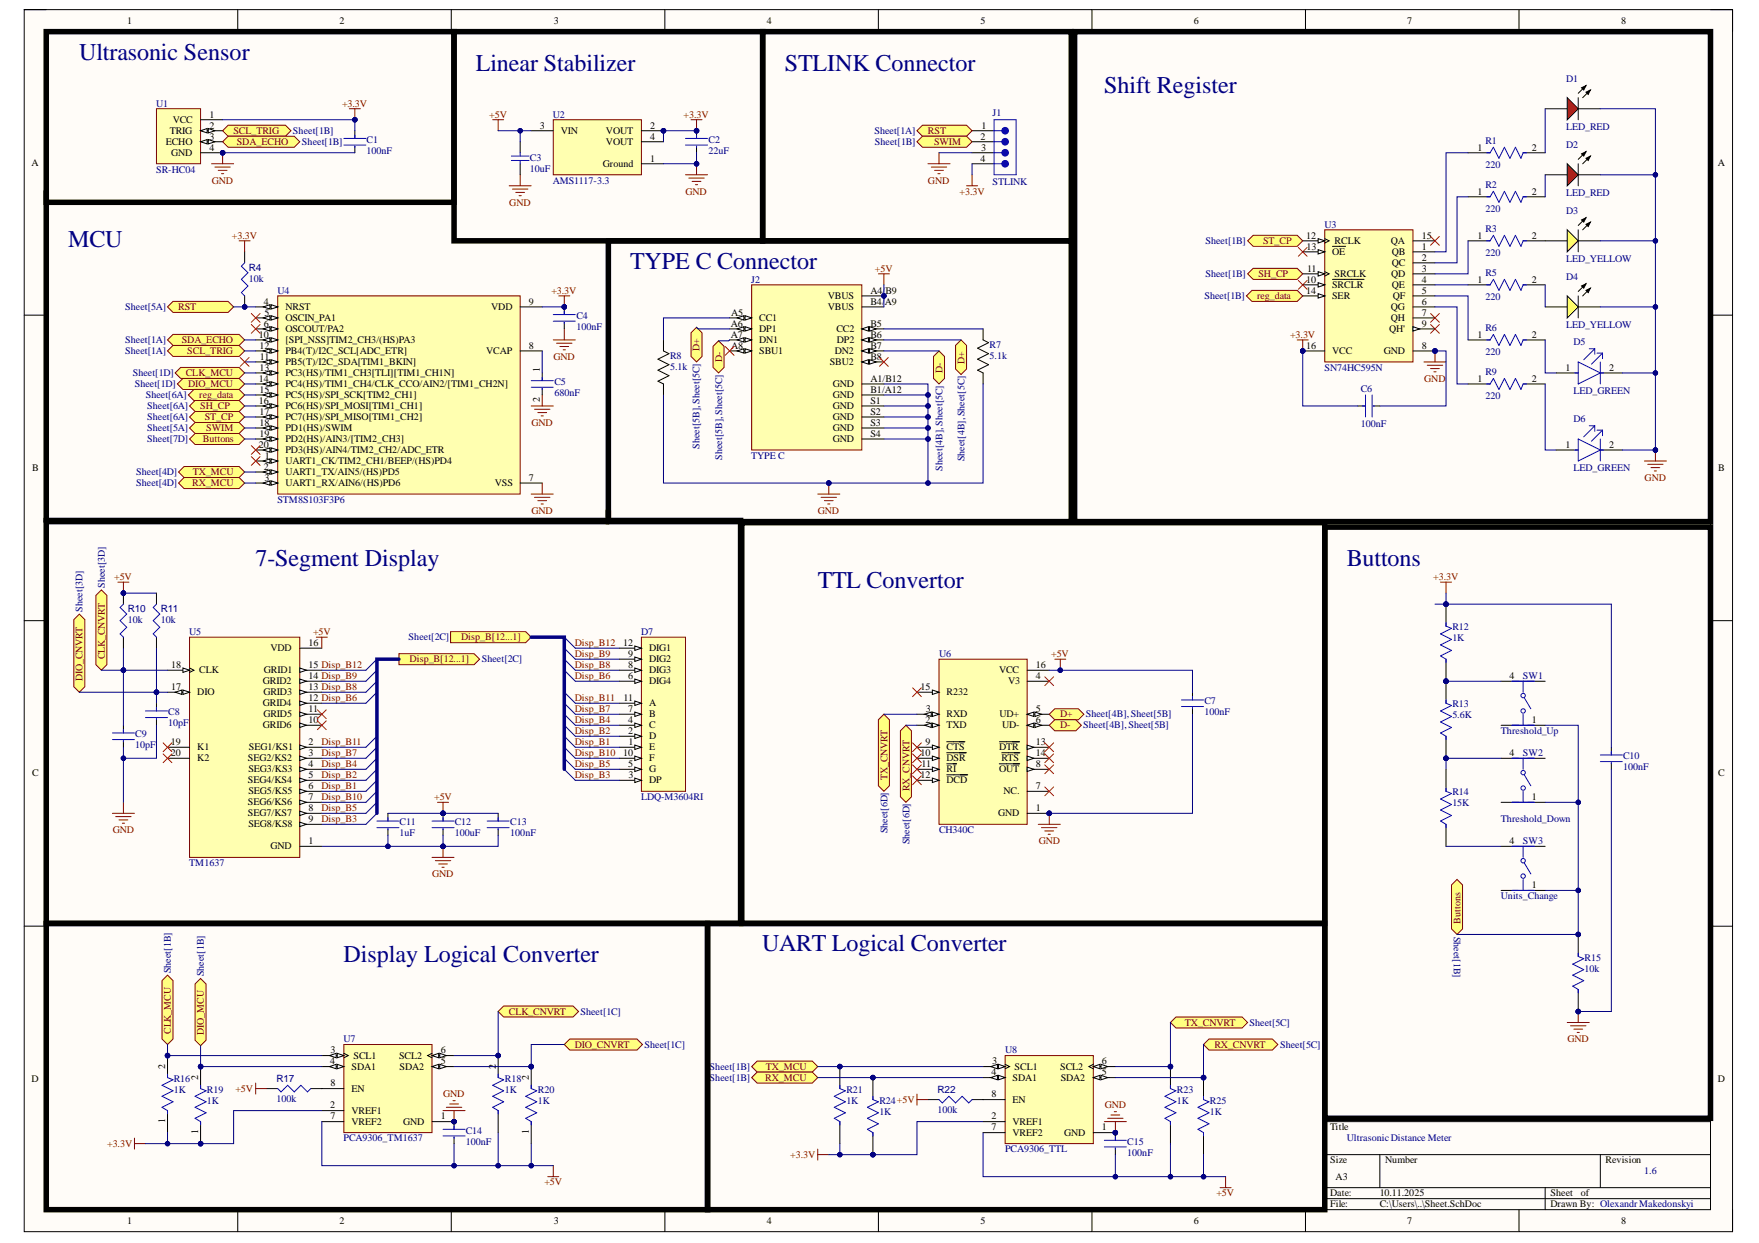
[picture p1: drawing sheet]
# Altium project ajax_ultrasonic_meter.PrjPcb
1 sheet, 60 parts. Net scope: global (net labels, ports and power ports of the same name join across sheets).
Board file: PCB1.PcbDoc

## Sheet Sheet.SchDoc: Ultrasonic Distance Meter
size A3; Date: 29.08.2025; Author: Olexandr Makedonskyi; CompanyName: AJAX; DrawnBy: Olexandr Makedonskyi; DocumentNumber: 1; Revision: 1.0; SheetNumber: 1; SheetTotal: 1

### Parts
C1  100nF  [FP-C1206C-EB-MFG]
C2  22uF  [FP-1206-L_3_2_0_2-W_1_6_0-IPC_A]
C3  10uF  [CAPC1206(3216)190_L]
C4  100nF  [FP-C1206C-EB-MFG]
C5  680nF  [FP-CC1206-1_25-MFG]
C6  100nF  [FP-C1206C-EB-MFG]
C7  100nF  [FP-C1206C-EB-MFG]
C8  10pF  [FP-1206-L_3_2_0_2-W_1_6_0-IPC_C]
C9  10pF  [FP-1206-L_3_2_0_2-W_1_6_0-IPC_C]
C10  100nF  [FP-C1206C-EB-MFG]
C11  1uF  [FP-CC1206-FA-IPC_A]
C12  100uF  [FP-GRM31C-0_3-e0_3_0_8-MFG]
C13  100nF  [FP-C1206C-EB-MFG]
C14  100nF  [FP-C1206C-EB-MFG]
C15  100nF  [FP-C1206C-EB-MFG]
D1  LED_RED  [LUMX-SML-LX1206IC_V]
D2  LED_RED  [LUMX-SML-LX1206IC_V]
D3  LED_YELLOW  [LUMX-SML-LX1206YC-TR_V]
D4  LED_YELLOW  [LUMX-SML-LX1206YC-TR_V]
D5  LED_GREEN  [FP-SML-LX1206GC-TR-MFG]
D6  LED_GREEN  [FP-SML-LX1206GC-TR-MFG]
D7  LDQ-M3604RI  [LED_LDQ-M3604RI]
J1  STLINK  [61300411021]
J2  TYPE C  [GCT_USB4110GFA]
R1  220  [FP-SR1206-MFG]
R2  220  [FP-SR1206-MFG]
R3  220  [FP-SR1206-MFG]
R4  value 10k  [RESC3216X60X45ML15T20]  (hidden comment: Resistor 10k +/-1% 1206 250 mW)
R5  220  [FP-SR1206-MFG]
R6  220  [FP-SR1206-MFG]
R7  5.1k  [MCA 1206_VIS]
R8  5.1k  [MCA 1206_VIS]
R9  220  [FP-SR1206-MFG]
R10  value 10k  [RESC3216X60X45ML15T20]  (hidden comment: Resistor 10k +/-1% 1206 250 mW)
R11  value 10k  [RESC3216X60X45ML15T20]  (hidden comment: Resistor 10k +/-1% 1206 250 mW)
R12  1K  [FP-RMCF1206-IPC_A]
R13  5.6K  [FP-ESR18-IPC_C]
R14  15K  [FP-CRGCQ1206-IPC_C]
R15  10k  [FP-MCA1206-IPC_B]
R16  1K  [FP-RMCF1206-IPC_A]
R17  value 100k  [RESC3216X60X45ML15T20]  (hidden comment: Resistor 100k +/-1% 1206 250 mW)
R18  1K  [FP-RMCF1206-IPC_A]
R19  1K  [FP-RMCF1206-IPC_A]
R20  1K  [FP-RMCF1206-IPC_A]
R21  1K  [FP-RMCF1206-IPC_A]
R22  value 100k  [RESC3216X60X45ML15T20]  (hidden comment: Resistor 100k +/-1% 1206 250 mW)
R23  1K  [FP-RMCF1206-IPC_A]
R24  1K  [FP-RMCF1206-IPC_A]
R25  1K  [FP-RMCF1206-IPC_A]
SW1  (no value)  [FP-MJTP1230A-MFG]
SW2  (no value)  [FP-MJTP1230A-MFG]
SW3  (no value)  [FP-MJTP1230A-MFG]
U1  HC-SR04  [MODULE_4007]
U2  AMS1117-3.3  [FP-AMS1117-IPC_C]
U3  SN74HC595N  [DB0016A_M]
U4  STM8S103F3P6  [SOP65P640X120-20N]
U5  TM1637  [DIP778W43P254L2612H431Q20N]
U6  CH340C  [SOIC127P600X180-16N]
U7  PCA9306_TM1637  [DCT0008A_L]
U8  PCA9306_TTL  [DCT0008A_L]

### Blocks framed on the sheet
Ultrasonic Sensor: C1 U1
Linear Stabilizer: C2 C3 U2
STLINK Connector: J1
Shift Register: C6 D1-D6 R1-R3 R5 R6 R9 U3
TYPE C Connector: J2 R7 R8
7-Segment Display: C8 C9 C11-C13 D7 R10 R11 U5
TTL Convertor: C7 U6
Buttons: C10 R12-R15 SW1-SW3
Display Logical Converter: C14 R16-R20 U7
UART Logical Converter: C15 R21-R25 U8

### Ports
Buttons (bidir, see Sheet[1B]), Buttons (bidir, see Sheet[7D]), CLK_CNVRT (bidir, see Sheet[1C]), CLK_CNVRT (bidir, see Sheet[3D]), CLK_MCU (bidir, see Sheet[1B]), CLK_MCU (bidir, see Sheet[1D]), D+ (bidir, see Sheet[4B], Sheet[5B]), D+ (bidir, see Sheet[4B], Sheet[5C]), D+ (bidir, see Sheet[5B], Sheet[5C]), D- (bidir, see Sheet[4B], Sheet[5B]), D- (bidir, see Sheet[4B], Sheet[5C]), D- (bidir, see Sheet[5B], Sheet[5C]), DIO_CNVRT (bidir, see Sheet[1C]), DIO_CNVRT (bidir, see Sheet[3D]), DIO_MCU (bidir, see Sheet[1B]), DIO_MCU (bidir, see Sheet[1D]), Disp_B[12...1] (in, see Sheet[2C]), Disp_B[12...1] (out, see Sheet[2C]), reg_data (bidir, see Sheet[1B]), reg_data (bidir, see Sheet[6A]), RST (bidir, see Sheet[1A]), RST (bidir, see Sheet[5A]), RX_CNVRT (bidir, see Sheet[5C]), RX_CNVRT (bidir, see Sheet[6D]), RX_MCU (bidir, see Sheet[1B]), RX_MCU (bidir, see Sheet[4D]), SCL_TRIG (bidir, see Sheet[1A]), SCL_TRIG (bidir, see Sheet[1B]), SDA_ECHO (bidir, see Sheet[1A]), SDA_ECHO (bidir, see Sheet[1B]), SH_CP (bidir, see Sheet[1B]), SH_CP (bidir, see Sheet[6A]), ST_CP (bidir, see Sheet[1B]), ST_CP (bidir, see Sheet[6A]), SWIM (bidir, see Sheet[1B]), SWIM (bidir, see Sheet[5A]), TX_CNVRT (bidir, see Sheet[5C]), TX_CNVRT (bidir, see Sheet[6D]), TX_MCU (bidir, see Sheet[1B]), TX_MCU (bidir, see Sheet[4D])

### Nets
+3.3V: C1.1 C2.1 C4.1 C6.1 C10.1 J1.4 R4.2 R12.2 R16.1 R19.1 R21.1 R24.1 U1.1(VCC) U2.2(VOUT) U2.4(VOUT) U3.16(VCC) U4.9(VDD) U7.2(VREF1) U8.2(VREF1)
+5V: C3.2 C7.1 C11.1 C12.2 C13.1 C14.2 C15.2 J2.A4/B9(VBUS) J2.B4/A9(VBUS) R10.2 R11.2 R17.2 R18.1 R20.1 R22.2 R23.1 R25.1 U2.3(VIN) U5.16(VDD) U6.16(VCC) U7.7(VREF2) U8.7(VREF2)
GND: C1.2 C2.2 C3.1 C4.2 C5.2 C6.2 C7.2 C8.2 C9.2 C10.2 C11.2 C12.1 C13.2 C14.1 C15.1 D1.2(K) D2.2(K) D3.2(K) D4.2(K) D5.2(C) D6.2(C) J1.3 J2.A1/B12(GND) J2.B1/A12(GND) J2.S1(GND) J2.S2(GND) J2.S3(GND) J2.S4(GND) R7.1 R8.1 R15.1 U1.4(GND) U2.1(Ground) U3.8(GND) U4.7(VSS) U5.1(GND) U6.1(GND) U7.1(GND) U8.1(GND)
Disp_B1: D7.1(E) U5.6(SEG5/KS5)
Disp_B2: D7.2(D) U5.5(SEG4/KS4)
Disp_B3: D7.3(DP) U5.9(SEG8/KS8)
Disp_B4: D7.4(C) U5.4(SEG3/KS3)
Disp_B5: D7.5(G) U5.8(SEG7/KS7)
Disp_B6: D7.6(DIG4) U5.12(GRID4)
Disp_B7: D7.7(B) U5.3(SEG2/KS2)
Disp_B8: D7.8(DIG3) U5.13(GRID3)
Disp_B9: D7.9(DIG2) U5.14(GRID2)
Disp_B10: D7.10(F) U5.7(SEG6/KS6)
Disp_B11: D7.11(A) U5.2(SEG1/KS1)
Disp_B12: D7.12(DIG1) U5.15(GRID1)
NetC5_1: C5.1 U4.8(VCAP)
NetC8_1: C8.1 R11.1 R20.2 U5.17(DIO) U7.5(SDA2) ; port DIO_CNVRT
NetC9_1: C9.1 R10.1 R18.2 U5.18(CLK) U7.6(SCL2) ; port CLK_CNVRT
NetD1_1: D1.1(A) R1.2
NetD2_1: D2.1(A) R2.2
NetD3_1: D3.1(A) R3.2
NetD4_1: D4.1(A) R5.2
NetD5_1: D5.1(A) R6.2
NetD6_1: D6.1(A) R9.2
NetJ1_1: J1.1 R4.1 U4.4(NRST) ; port RST
NetJ1_2: J1.2 U4.18(PD1(HS)/SWIM) ; port SWIM
NetJ2_A5: J2.A5(CC1) R8.2
NetJ2_A6: J2.A6(DP1) J2.B6(DP2) U6.5(UD+) ; port D+
NetJ2_A7: J2.A7(DN1) J2.B7(DN2) U6.6(UD-) ; port D-
NetJ2_B5: J2.B5(CC2) R7.2
NetR1_1: R1.1 U3.1(QB)
NetR2_1: R2.1 U3.2(QC)
NetR3_1: R3.1 U3.3(QD)
NetR5_1: R5.1 U3.4(QE)
NetR6_1: R6.1 U3.5(QF)
NetR9_1: R9.1 U3.6(QG)
NetR12_1: R12.1 R13.2 SW1.4
NetR13_1: R13.1 R14.2 SW2.4
NetR14_1: R14.1 SW3.4
NetR15_2: R15.2 SW1.1 SW2.1 SW3.1 U4.19(PD2(HS)/AIN3/[TIM2_CH3]) ; port Buttons
NetR16_2: R16.2 U4.13(PC3(HS)/TIM1_CH3[TLI][TIM1_CH1N]) U7.3(SCL1) ; port CLK_MCU
NetR17_1: R17.1 U7.8(EN)
NetR19_2: R19.2 U4.14(PC4(HS)/TIM1_CH4/CLK_CCO/AIN2/[TIM1_CH2N]) U7.4(SDA1) ; port DIO_MCU
NetR21_2: R21.2 U4.2(UART1_TX/AIN5/(HS)PD5) U8.3(SCL1) ; port TX_MCU
NetR22_1: R22.1 U8.8(EN)
NetR23_2: R23.2 U6.3(RXD) U8.6(SCL2) ; port TX_CNVRT
NetR24_2: R24.2 U4.3(UART1_RX/AIN6/(HS)PD6) U8.4(SDA1) ; port RX_MCU
NetR25_2: R25.2 U6.2(TXD) U8.5(SDA2) ; port RX_CNVRT
NetU1_2: U1.2(TRIG) U4.12(PB4(T)/I2C_SCL[ADC_ETR]) ; port SCL_TRIG
NetU1_3: U1.3(ECHO) U4.10([SPI_NSS]TIM2_CH3/(HS)PA3) ; port SDA_ECHO
NetU3_11: U3.11(SRCLK) U4.16(PC6(HS)/SPI_MOSI[TIM1_CH1]) ; port SH_CP
NetU3_12: U3.12(RCLK) U4.17(PC7(HS)/SPI_MISO[TIM1_CH2]) ; port ST_CP
NetU3_14: U3.14(SER) U4.15(PC5(HS)/SPI_SCK[TIM2_CH1]) ; port reg_data

Not connected (* = marked no-connect by the designer): J2 A8(SBU1)* B8(SBU2)*; SW1 2 3; SW2 2 3; SW3 2 3; U3 7(QH)* 9(QH')* 10(~{SRCLR})* 13(~{OE})* 15(QA)*; U4 1(UART1_CK/TIM2_CH1/BEEP/(HS)PD4)* 5(OSCIN_PA1)* 6(OSCOUT/PA2)* 11(PB5(T)/I2C_SDA[TIM1_BKIN])* 20(PD3(HS)/AIN4/TIM2_CH2/ADC_ETR)*; U5 10(GRID6)* 11(GRID5)* 19(K1)* 20(K2)*; U6 4(V3)* 7(NC.)* 8(~{OUT})* 9(~{CTS})* 10(~{DSR})* 11(~{RI})* 12(~{DCD})* 13(~{DTR})* 14(~{RTS})* 15(R232)*

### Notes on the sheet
- MCU
- (near SW1) Threshold_Up
- (near SW2) Threshold_Down
- (near SW3) Units_Change
- Ultrasonic Distance Meter
- 1.6
- Olexandr Makedonskyi
